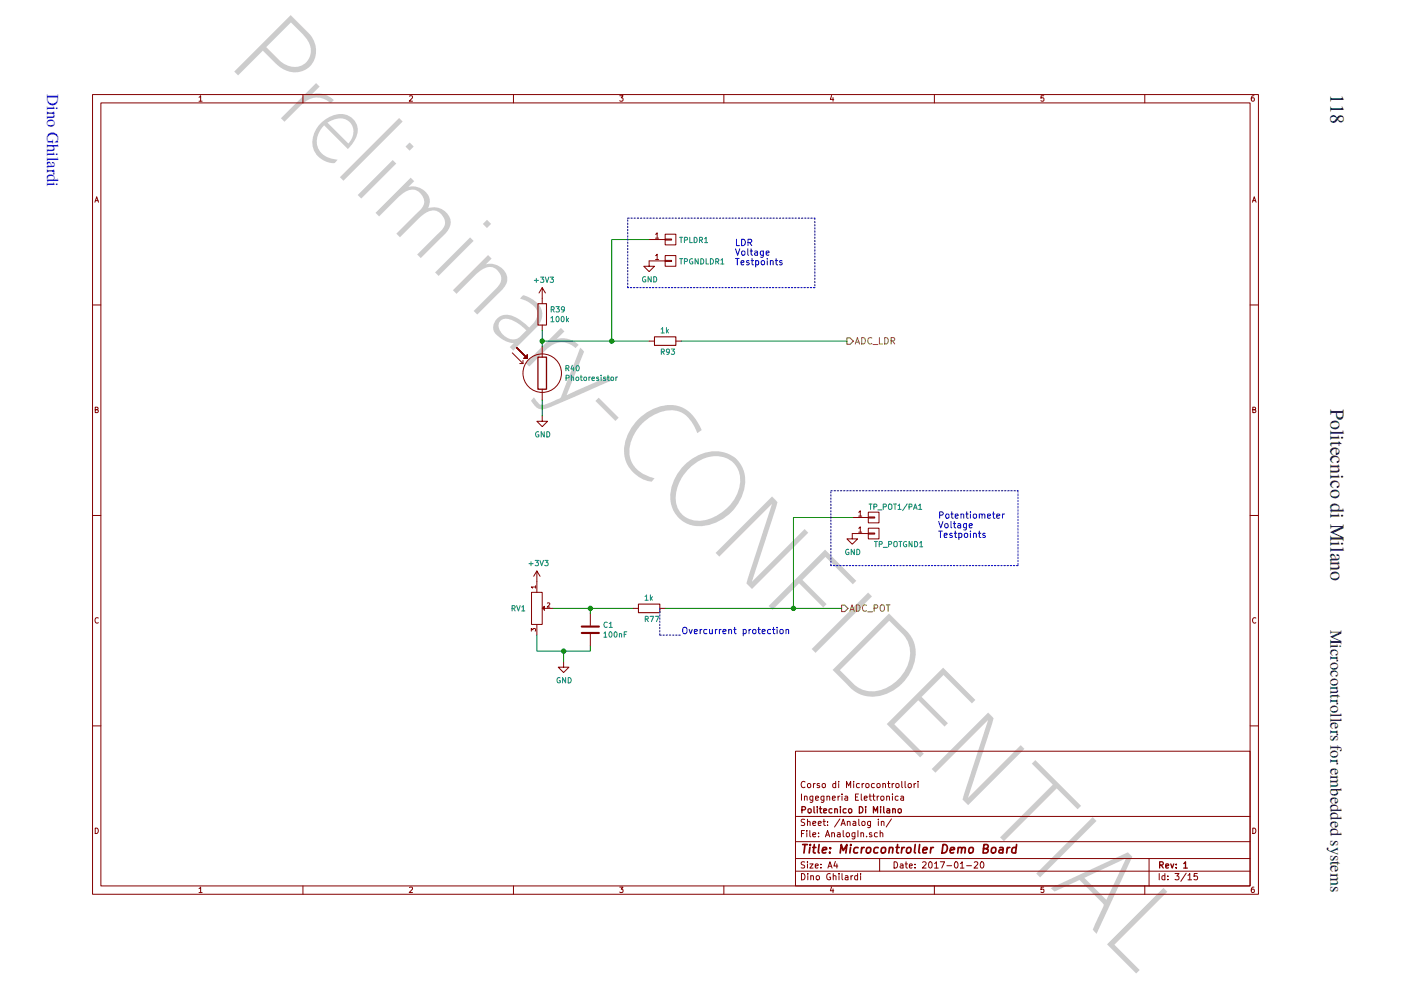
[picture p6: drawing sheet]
<svg xmlns="http://www.w3.org/2000/svg" width="297mm" height="210mm" viewBox="0 0 297 210" stroke-linecap="round" stroke-linejoin="round" font-family="sans-serif">
<g fill="none" stroke="#840000" stroke-width=".21">
<path d="M19.6 20.1h247.2v169.5h-247.2zM21.4 21.8h243.6v166h-243.6zM42.2 20.6l.3-.3v1.2M42.2 21.5h.7M64.2 20.1v1.7M86.8 20.4l.5-.1 .2 .3-.7 .9h.7M108.9 20.1v1.7M131.4 20.3h.7l-.4 .4 .4 .1v.5l-.2 .2-.5-.2M153.5 20.1v1.7M176.3 20.2l-.3 .9h.8M176.6 20.7v.8M198.1 20.1v1.7"/>
<path d="M221.3 20.3h-.5l-.1 .5h.5l.1 .5-.2 .2-.4-.2M242.7 20.1v1.7M265.9 20.3h-.4l-.1 .3-.1 .6 .2 .3 .4-.2v-.5l-.4-.1-.2 .3M20.1 42.9l.4-1.2 .4 1.2M20.2 42.5h.6M265.5 42.9l.4-1.2 .4 1.2M265.6 42.5h.6M19.6 64.7h1.8M265 64.7h1.8M20.2 86.9l.5-.1v-.4l-.5-.1v1.2h.4l.2-.4-.2-.2M115 88.2v1.1h1.1l-1.1 1.2-1.2-1.2h1.2M265.6 86.9l.5-.1 .1-.4-.6-.1v1.2h.5l.2-.4-.3-.2"/>
<path d="M19.6 109.3h1.8M265 109.3h1.8M20.8 131.1a.51 .51 0 0 0-.7 .4 .51 .51 0 0 0 .7 .5M112.7 125.6h2.3v6.8h-2.3zM266.3 131.1a.51 .51 0 0 0-.7 .4 .51 .51 0 0 0 .7 .5M19.6 153.9h1.8M168.7 159.3h96.3v28.5h-96.3zM265 153.9h1.8M20.2 175.6a.58 .58 0 0 1 .7 .6 .58 .58 0 0 1-.7 .5zM168.7 178.5h96.3M168.7 173.1h96.3M265.6 175.6a.58 .58 0 0 1 .7 .6 .58 .58 0 0 1-.7 .5z"/>
<path d="M42.2 188.4l.3-.3v1.1M42.2 189.2h.7M64.2 187.8v1.8M108.9 187.8v1.8M131.4 188.1h.7l-.4 .4 .4 .1v.5l-.2 .1-.5-.1M153.5 187.8v1.8M168.7 182h96.3M168.7 184.7h96.3M198.1 187.8v1.8M221.3 188.1h-.5l-.1 .5h.5l.1 .5-.2 .1-.4-.1M242.7 187.8v1.8M243.6 182v5.8"/>
<path d="M265.9 188.1h-.4l-.1 .3-.1 .6 .2 .2 .4-.1v-.5l-.4-.1-.2 .2"/>
<circle cx="115" cy="79.1" r="4.1"/>
</g>
<path d="M115 72.3h22.6" fill="none" stroke="#008400" stroke-width=".21"/>
<path d="M115 129l.4-.5v.9z" fill="#840000"/>
<path d="M112.6 133.8v-.5l.4 .2 .1-.2h.4v.5M113.6 124.5h-1l.3 .2M113.6 124.2v.5M113.8 132.4v2.3M113.8 121.1l-.7 1.1M114.5 122.2l-.7-1.1v4.5M115 129l.4-.5v.9M115.4 129h1.8M116 127.9l.4-.1 .2 .3-.6 .6h.6M125.2 134.4v2.5M119.5 140.3v1.2h1.1l-1.1 1.1-1.1-1.1h1.1" fill="none" stroke="#840000" stroke-width=".21"/>
<path d="M112.1 119.5h.9M112.6 119.1v.8M113.5 118.8h.7l-.4 .4 .3 .2 .1 .3-.3 .2-.4-.1M114.5 118.8l.3 1.1 .4-1.1M115.5 118.8h.7l-.4 .4 .4 .2v.4l-.2 .1-.5-.1M128.7 132a.5 .5 0 0 0-.7 .5 .5 .5 0 0 0 .7 .4M129.2 132.2l.3-.3v1.1" fill="none" stroke="#008484" stroke-width=".21"/>
<path d="M113.8 134.7v3.4h11.4v-1.2M117.2 129h17" fill="none" stroke="#008400" stroke-width=".21"/>
<circle cx="125.2" cy="129" r=".45" fill="#008400"/>
<circle cx="125.2" cy="129" r=".45" fill="none" stroke="#008400" stroke-width=".23"/>
<path d="M180.2 129.6l.5-1.4 .4 1.4M180.3 129.2h.7M181.6 128.2a.69 .69 0 0 1 .8 .7 .69 .69 0 0 1-.8 .7zM183.7 128.4a.61 .61 0 0 0-.9 .5 .61 .61 0 0 0 .9 .6M184 129.7h1M185.3 128.9h.7v-.5l-.7-.2v1.4M186.7 128.4l.2-.2 .6 .2v.8l-.3 .4a.47 .47 0 0 1-.6-.4zM187.9 128.2h.8M188.3 128.2v1.4" fill="none" stroke="#848400" stroke-width=".21"/>
<path d="M178.4 128.3h.7l.7 .7-.7 .7h-.7z" fill="none" stroke="#848400" stroke-width=".23"/>
<path d="M180.7 109.7h3.4M182.1 108.6l.3-.3v1.1M184.1 109.6h1.4v.2h-1.4zM184.1 108.6h2.3v2.3h-2.3z" fill="none" stroke="#840000" stroke-width=".21"/>
<g fill="none" stroke="#008484" stroke-width=".21">
<path d="M184.3 106.9h.6M184.6 106.9v1.1M185.3 107.5l.5-.1 .1-.4-.6-.1v1.1M186.1 108.1h.9M187.3 107.5l.5-.1 .1-.4-.6-.1v1.1M188.4 107l.2-.1 .5 .1v.6l-.2 .4h-.3l-.2-.2zM189.4 106.9h.7M189.8 106.9v1.1M190.4 107.2l.3-.3v1.1M190.4 108h.7M192.3 106.8l-.9 1.5M192.7 107.5l.6-.1v-.4l-.6-.1v1.1"/>
<path d="M193.7 108l.4-1.1 .4 1.1M193.8 107.7h.5M194.8 108h.6M194.8 107.2l.3-.3v1.1"/>
</g>
<path d="M168.2 109.7h12.5" fill="none" stroke="#008400" stroke-width=".21"/>
<circle cx="129.7" cy="72.3" r=".45" fill="#008400"/>
<circle cx="129.7" cy="72.3" r=".45" fill="none" stroke="#008400" stroke-width=".23"/>
<path d="M180.7 113.1h3.4M182.1 112l.3-.3v1.1M182.1 112.8h.6M184.1 113h1.4v.2h-1.4zM184.1 112h2.3v2.3h-2.3z" fill="none" stroke="#840000" stroke-width=".21"/>
<path d="M185.4 114.8h.6" fill="none" stroke="#008484" stroke-width=".21"/>
<path d="M115 84.8v3.4M119.5 138.1v2.2" fill="none" stroke="#008400" stroke-width=".21"/>
<circle cx="119.5" cy="138.1" r=".45" fill="#008400"/>
<circle cx="119.5" cy="138.1" r=".45" fill="none" stroke="#008400" stroke-width=".23"/>
<path d="M138.8 71.4h4.5v1.8h-4.5zM135.4 128.1h4.5v1.8h-4.5z" fill="none" stroke="#840000" stroke-width=".23"/>
<path d="M137.6 72.3h1.2M143.3 72.3h1.1M180.7 113.1v1.2h1.1l-1.1 1.1-1.1-1.1h1.1M134.2 129h1.2M139.9 129h1.1" fill="none" stroke="#840000" stroke-width=".21"/>
<path d="M140.2 69.8l.3-.3v1.1M140.2 70.6h.6M141.3 69.5v1.1M141.4 70.2l.3 .4M141.7 69.9l-.4 .4M136.8 126.5l.3-.4v1.2M137.9 126.1v1.2M138 126.8l.3 .5M138.3 126.5l-.4 .5" fill="none" stroke="#008484" stroke-width=".21"/>
<path d="M137.6 50.8h-7.9v21.5M144.4 72.3h35.2M168.2 109.7v19.3M141 129h37.4" fill="none" stroke="#008400" stroke-width=".21"/>
<path d="M133.1 46.3h39.7M172.8 46.3v14.7M172.8 61h-39.7M176.2 104.1h39.6M176.2 119.9v-15.8M215.8 104.1v15.8M215.8 119.9h-39.6M139.9 129v5.7M139.9 134.7h4.5" fill="none" stroke="#0000c2" stroke-width=".21" stroke-dasharray=".3 .4"/>
<path d="M199 110.6l.5 1.3 .4-1.3M200.4 111.1l.2-.1 .4 .1v.6l-.1 .2h-.3l-.2-.1zM201.6 110.6v1.1l.2 .2M202.3 110.6v1.1l.3 .2M203.1 111.1h.5l.1 .8M203.7 111.3l-.7 .3 .2 .3h.5M204.9 111v1.1l-.2 .3-.4-.1M204.9 111.1l-.4-.1-.2 .3 .1 .6h.5M205.5 111.5l.7-.2-.1-.2-.4-.1-.2 .2 .1 .7h.5" fill="none" stroke="#0000c2" stroke-width=".21"/>
<circle cx="168.2" cy="129" r=".45" fill="#008400"/>
<circle cx="168.2" cy="129" r=".45" fill="none" stroke="#008400" stroke-width=".23"/>
<path d="M125.2 129v1.1" fill="none" stroke="#008400" stroke-width=".21"/>
<text font-size="25.2" fill="#ccc" x="47.8" y="13.4" transform="rotate(45 47.8 13.4)">Preliminary-CONFIDENTIAL</text>
<g font-size="15.5" fill="#0000c2">
<text x="132.9" y="54.3">,-</text>
<text x="143.7" y="54.3">::,«11!~</text>
</g>
<text font-size="15.5" fill="#008484" x="136.2" y="54.3">;:</text>
<text font-size="11.3" fill="#008400" x="115" y="81.3">D</text>
<text font-size="9.3" fill="#008400" x="108.5" y="81.3">&quot;'D</text>
<g font-size="6.5" fill="#840000">
<text x="113.8" y="67.7">I</text>
<text x="115.3" y="67.2">]</text>
</g>
<text font-size="5.2" fill="#840000" x="123" y="134.6">T</text>
<g font-size="4.2" fill="#231f20">
<text x="282.1" y="20" transform="rotate(90 282.1 20)">118</text>
<text x="282.1" y="86.8" transform="rotate(90 282.1 86.8)">Politecnico di Milano</text>
</g>
<text font-size="3.5" fill="#1616ee" x="10" y="20" transform="rotate(90 10 20)">Dino Ghilardi</text>
<text font-size="3.5" fill="#231f20" x="282.1" y="133.5" transform="rotate(90 282.1 133.5)">Microcontrollers for embedded systems</text>
<text font-size="3.1" fill="#008484" x="135.2" y="132.1">R77!</text>
<text font-size="3" fill="#840000" x="170" y="181.3">Title: Mlcrocontroller Demo Board</text>
<text font-size="2.4" fill="#840000" x="245.7" y="184.4">Rev: 1</text>
<text font-size="2.3" fill="#840000" x="169.9" y="172.7">Polltecnlco DI Milano</text>
<g font-size="2.2" fill="#008484">
<text x="116.7" y="68.4">100k</text>
<text x="119.9" y="81.3">~~~toresistor</text>
<text x="113.4" y="92.8">GN0</text>
<text x="179.2" y="117.8">GN0</text>
<text x="184" y="116.1">T P_POTGN01</text>
<text x="108.5" y="130.1">RV1</text>
<text x="136.7" y="128.8">1</text>
<text x="128" y="134.6">i~onF</text>
<text x="118" y="145">GN0</text>
</g>
<text font-size="2.2" fill="#848400" x="179.5" y="72.8">~ADC_LDR</text>
<g font-size="2.2" fill="#840000">
<text x="182" y="110.6">1</text>
<text x="169.8" y="175.2">Sheet: /Analog in/</text>
<text x="169.8" y="177.7">File: Analogln.sch</text>
<text x="169.8" y="184.2">Size: A4</text>
<text x="186.4" y="184.2">I</text>
<text x="189.5" y="184.2">Date: 2017-01-20</text>
</g>
<g font-size="2.2" fill="#0000c2">
<text x="198.9" y="110.6">Ci/i&quot;angt~ometer</text>
<text x="198.9" y="114.1">Testpoints</text>
<text x="144.7" y="134.6">Overcurrent protection</text>
</g>
<text font-size="2" fill="#840000" x="245.6" y="186.9">Id: 3/15</text>
<g font-size="1.9" fill="#840000">
<text x="169.8" y="167.2">Corsa</text>
<text x="176.5" y="167.2">di</text>
<text x="179.4" y="167.2">Microcantrollori</text>
<text x="169.8" y="169.9">lngegneria</text>
<text x="181.3" y="169.9">Elettronica</text>
<text x="169.8" y="186.8">Din a Ghi lard i</text>
</g>
<text font-size="1.8" fill="#008484" x="113.2" y="60">+3V3</text>
<g font-size="1.7" fill="#008484">
<text x="116.8" y="66.3">R39</text>
<text x="140.1" y="75.3">R93</text>
</g>
<text font-size="1.7" fill="#840000" x="109.4" y="75.3">:--,.</text>
<g font-size="1.4" fill="#840000">
<text x="86.7" y="189.5">L</text>
<text x="176" y="189.5">4</text>
</g>
</svg>
